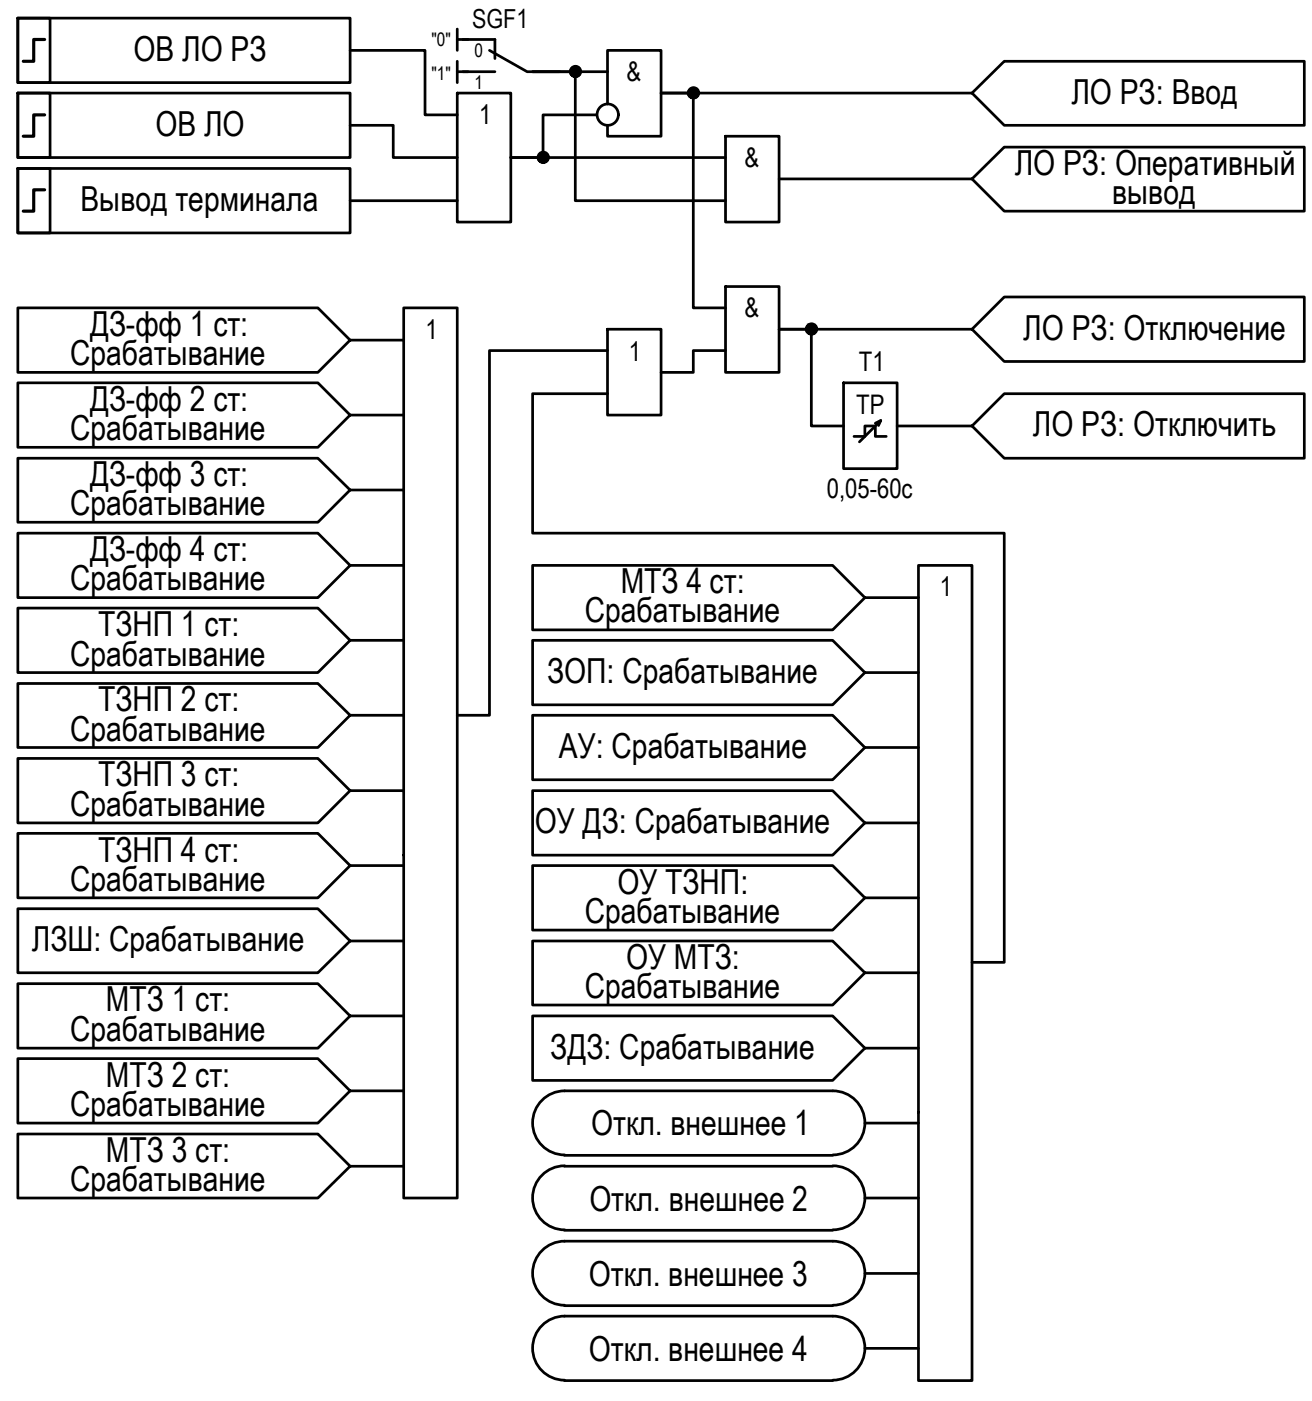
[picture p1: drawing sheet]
<svg xmlns="http://www.w3.org/2000/svg" width="122mm" height="131mm" viewBox="0 0 122 131" stroke-linecap="round" stroke-linejoin="round" font-family="sans-serif">
<!-- layer: 0 -->
<g fill="none" stroke="#000" stroke-width=".25">
<path d="M1.7 1.7h31v6h-31zM1.7 1.7h3v6h-3zM1.7 8.7h3v6h-3zM1.7 8.7h31v6h-31zM1.7 15.7h3v6h-3zM1.7 15.7h31v6h-31zM32.7 11.7h4v3h5.9M32.7 4.7h6.9v6h3M32.7 18.7h9.9M42.6 8.7h5v12h-5zM42.6 2.7v2M42.6 5.7v2"/>
<path d="M42.6 3.7h1.1M42.6 6.7h1.1M55.6 10.7h-5v4h-3h20.1M56.7 6.7h-7h3.9v12h14.1M56.7 9.7v-5h4.9v8h-4.9v-1M67.7 12.7h5v8h-5zM72.7 16.7h17.9M90.6 8.7l3.1-3h27.9v6h-27.9zM90.6 16.7l3.1-3h27.9v6h-27.9zM90.6 8.7h-29h3.1v20h3M1.7 28.7h27.9l3.1 3-3.1 3h-27.9zM1.7 35.7h27.9l3.1 3-3.1 3h-27.9z"/>
<path d="M32.7 31.7h4.9M32.7 38.7h4.9M37.6 28.7h5v83h-5zM56.7 30.7h4.9v8h-4.9zM56.7 36.7h-7v13h44v40h-3.1M56.7 32.7h-11.1v34h-3M67.7 26.7h5v8h-5zM67.7 32.7h-3v2h-3.1M78.7 35.7h5v8h-5zM81.6 39.5l.5-.3-.2 .5M82.1 39.2l-2 2M83.7 39.7h6.9l3.1-3h27.9v6h-27.9l-3.1-3"/>
<path d="M90.6 30.7l3.1-3h27.9v6h-27.9zM90.6 30.7h-17.9h3v9h3M1.7 42.7h27.9l3.1 3-3.1 3h-27.9zM1.7 49.7h27.9l3.1 3-3.1 3h-27.9zM1.7 56.7h27.9l3.1 3-3.1 3h-27.9zM32.7 45.7h4.9M32.7 52.7h4.9M32.7 59.7h4.9M49.7 59.7h28l3 3-3 3h-28zM79.6 40.7h1.1v-1h.9v1h1M80.7 55.7l-3 3h-28v-6h28l3 3h5M85.7 52.7h4.9v76h-4.9z"/>
<path d="M1.7 63.7h27.9l3.1 3-3.1 3h-27.9zM1.7 70.7h27.9l3.1 3-3.1 3h-27.9zM1.7 77.7h27.9l3.1 3-3.1 3h-27.9zM32.7 66.7h4.9M32.7 73.7h4.9M49.7 66.7h28l3 3-3 3h-28zM49.7 73.7h28l3 3-3 3h-28zM80.7 62.7h5M80.7 69.7h5M80.7 76.7h5M1.7 84.7h27.9l3.1 3-3.1 3h-27.9zM1.7 91.7h27.9l3.1 3-3.1 3h-27.9z"/>
<path d="M1.7 98.7h27.9l3.1 3-3.1 3h-27.9zM32.7 87.7h4.9M32.7 94.7h4.9M32.7 80.7h4.9M49.7 80.7h28l3 3-3 3h-28zM49.7 87.7h28l3 3-3 3h-28zM49.7 94.7h28l3 3-3 3h-28zM80.7 83.7h5M80.7 90.7h5M80.7 97.7h5M1.7 105.7h27.9l3.1 3-3.1 3h-27.9zM32.7 101.7h4.9"/>
<path d="M32.7 108.7h4.9M52.6 101.7h25.1M52.6 108.7h25.1M52.6 107.7h25.1M52.6 114.7h25.1M52.6 115.7h25.1M52.7 101.7a2.98 2.98 0 0 0-3 3 2.98 2.98 0 0 0 3 3M52.7 108.7a2.98 2.98 0 0 0-3 3 2.98 2.98 0 0 0 3 2.9M52.7 115.7a2.98 2.98 0 0 0-3 3 2.98 2.98 0 0 0 3 3M77.7 101.7a2.98 2.98 0 0 1 3 3 2.98 2.98 0 0 1-3 3M77.7 108.7a2.98 2.98 0 0 1 3 3 2.98 2.98 0 0 1-3 2.9M77.7 115.7a2.98 2.98 0 0 1 3 3 2.98 2.98 0 0 1-3 3"/>
<path d="M80.7 104.7h5M80.7 111.7h5M80.7 118.7h5M52.6 121.7h25.1M52.6 122.7h25.1M52.6 128.7h25.1M52.7 122.7a2.98 2.98 0 0 0-3 3 2.98 2.98 0 0 0 3 2.9M77.7 122.7a2.98 2.98 0 0 1 3 3 2.98 2.98 0 0 1-3 2.9M80.7 125.7h5"/>
<circle cx="50.7" cy="14.7" r=".49"/>
<circle cx="53.7" cy="6.7" r=".49"/>
<circle cx="56.7" cy="10.7" r=".99"/>
<circle cx="64.7" cy="8.7" r=".49"/>
<circle cx="75.7" cy="30.7" r=".49"/>
</g>
<g fill="#000" stroke="#000" stroke-width=".09">
<path d="M50.3 15h.7zM50.6 15.2h.2zM50.6 14.2h.1zM53.3 7h.7zM53.5 7.2h.3zM53.6 6.2h.1zM64.3 9.1h.7zM64.3 8.3h.7zM64.5 9.2h.3zM64.6 8.2h.1zM75.4 30.3h.6zM75.5 31.2h.2z"/>
<path d="M75.6 30.2h.1z"/>
<path d="M50.6 15.2h.1zM50.6 15.2h.1z"/>
<path d="M50.6 14.2h.2zM50.6 14.2h.2z"/>
<path d="M50.6 14.2h.2zM50.5 14.2h.3z"/>
<path d="M50.5 14.2h.4zM50.4 14.2h.5z"/>
<path d="M50.5 15.2h.3zM50.5 15.2h.3z"/>
<path d="M50.4 14.2l.5 .1zM50.4 14.3h.5z"/>
<path d="M50.4 15.2h.5zM50.4 15.2h.4z"/>
<path d="M50.4 14.3h.5zM50.4 14.3h.5z"/>
<path d="M50.4 15.1h.5zM50.4 15.1l.5 .1z"/>
<path d="M50.3 14.3h.7zM50.3 14.3h.7z"/>
<path d="M50.3 15.1h.6zM50.3 15.1h.6z"/>
<path d="M50.3 14.3h.7zM50.3 14.3h.7z"/>
<path d="M50.3 15.1h.7zM50.3 15.1h.6z"/>
<path d="M50.3 14.3l.7 .1zM50.3 14.3l.7 .1z"/>
<path d="M50.3 14.4h.8zM50.3 14.4h.8z"/>
<path d="M50.3 15h.7zM50.3 15l.7 .1z"/>
<path d="M50.2 14.4l.9 .1zM50.2 14.4l.9 .1z"/>
<path d="M50.2 15h.9zM50.2 15h.8zM50.3 15h.7z"/>
<path d="M50.2 14.5h.9zM50.2 14.5h.9z"/>
<path d="M50.2 14.5l.9 .1zM50.2 14.5l.9 .1z"/>
<path d="M50.2 14.6h1zM50.2 14.6h1z"/>
<path d="M50.2 14.9h.9zM50.2 14.9h.9z"/>
<path d="M50.2 14.9h.9zM50.2 14.9h.9z"/>
<path d="M50.2 14.9h.9zM50.2 14.9l.9 .1z"/>
<path d="M50.2 14.6h1zM50.2 14.6h1z"/>
<path d="M50.1 14.6l1.1 .1zM50.1 14.6l1.1 .1z"/>
<path d="M50.1 14.7h1.1zM50.1 14.7h1.1z"/>
<path d="M50.1 14.7l1.1 .1zM50.1 14.7l1.1 .1z"/>
<path d="M50.2 14.8l.9 .1 .1-.1zM50.2 14.8l.9 .1h-.9z"/>
<path d="M53.6 6.2h.2zM53.5 6.2h.3z"/>
<path d="M53.6 7.2h.1zM53.5 7.2h.2z"/>
<path d="M53.5 6.2h.3zM53.5 6.2h.3z"/>
<path d="M53.5 6.2l.4 .1zM53.5 6.2l.4 .1z"/>
<path d="M53.5 7.2h.3zM53.5 7.2h.3z"/>
<path d="M53.4 6.3h.5zM53.4 6.3h.5z"/>
<path d="M53.4 7.2h.5zM53.4 7.2h.4z"/>
<path d="M53.4 6.3h.5zM53.4 6.3h.5z"/>
<path d="M53.4 7.1h.5zM53.4 7.1l.5 .1z"/>
<path d="M53.4 6.3h.6zM53.3 6.3h.7z"/>
<path d="M53.4 7.1h.5zM53.4 7.1h.5z"/>
<path d="M53.3 6.3h.7zM53.3 6.3h.7z"/>
<path d="M53.3 7.1h.7zM53.3 7.1h.6z"/>
<path d="M53.3 6.3l.7 .1zM53.3 6.3l.7 .1z"/>
<path d="M53.3 6.4h.8zM53.2 6.4h.9z"/>
<path d="M53.3 7h.7zM53.3 7l.7 .1z"/>
<path d="M53.2 6.4l.9 .1zM53.2 6.4l.9 .1z"/>
<path d="M53.2 6.5h.9zM53.2 6.5h.9z"/>
<path d="M53.2 6.9l.9 .1zM53.2 6.9l.9 .1z"/>
<path d="M53.2 7h.9zM53.2 7h.8zM53.3 7h.7z"/>
<path d="M53.2 6.5l.9 .1zM53.2 6.5l.9 .1z"/>
<path d="M53.2 6.6h1zM53.2 6.6h1z"/>
<path d="M53.2 6.9h.9zM53.2 6.9h.9z"/>
<path d="M53.2 6.9h.9zM53.2 6.9h.9z"/>
<path d="M53.2 6.6h1zM53.2 6.6h1z"/>
<path d="M53.1 6.6l1.1 .1zM53.1 6.6l1.1 .1z"/>
<path d="M53.1 6.7h1.1zM53.1 6.7h1.1z"/>
<path d="M53.1 6.7l1.1 .1zM53.1 6.7l1.1 .1z"/>
<path d="M53.2 6.8l.9 .1 .1-.1zM53.2 6.8l.9 .1h-.9z"/>
<path d="M64.5 9.2h.2zM64.6 9.2h.1z"/>
<path d="M64.6 8.2h.2zM64.5 8.2h.3z"/>
<path d="M64.5 8.2h.3zM64.5 8.2h.3z"/>
<path d="M64.5 8.2l.4 .1zM64.5 8.2l.4 .1z"/>
<path d="M64.5 9.2h.3zM64.5 9.2h.3z"/>
<path d="M64.4 8.3h.5zM64.4 8.3h.5z"/>
<path d="M64.4 9.1h.5zM64.4 9.1l.4 .1z"/>
<path d="M64.4 8.3h.6zM64.4 8.3h.6z"/>
<path d="M64.4 9.1h.5zM64.4 9.1h.5z"/>
<path d="M64.4 8.3h.6zM64.4 8.3h.6zM64.3 8.3h.7z"/>
<path d="M64.4 9.1h.6zM64.4 9.1h.5z"/>
<path d="M64.3 8.3l.7 .1zM64.3 8.3l.7 .1z"/>
<path d="M64.3 9.1h.7zM64.3 9.1h.7z"/>
<path d="M64.3 8.4h.8zM64.3 8.4h.8z"/>
<path d="M64.3 9h.7zM64.3 9l.7 .1zM64.3 9.1h.7z"/>
<path d="M64.2 8.4l.9 .1zM64.2 8.4l.9 .1z"/>
<path d="M64.2 8.5h.9zM64.2 8.5h.9z"/>
<path d="M64.2 8.9l.9 .1zM64.2 8.9l.9 .1z"/>
<path d="M64.2 9h.9zM64.2 9h.8z"/>
<path d="M64.2 8.5h.9zM64.2 8.5h.9z"/>
<path d="M64.2 8.5l.9 .1zM64.2 8.5l.9 .1z"/>
<path d="M64.1 8.6h1.1zM64.1 8.6h1.1z"/>
<path d="M64.1 8.8h1zM64.1 8.8h1z"/>
<path d="M64.2 8.8l.9 .1zM64.2 8.8l.9 .1z"/>
<path d="M64.2 8.9h.9zM64.2 8.9h.9z"/>
<path d="M64.1 8.6l1.1 .1zM64.1 8.6l1.1 .1z"/>
<path d="M64.1 8.7l1.1 .1v-.1zM64.1 8.7l1.1 .1h-1.1z"/>
<path d="M64.1 8.8h1.1zM64.1 8.8h1z"/>
<path d="M75.5 31.2h.2zM75.6 31.2h.1z"/>
<path d="M75.6 30.2h.1zM75.6 30.2h.1z"/>
<path d="M75.5 30.2h.3zM75.5 30.2h.3z"/>
<path d="M75.5 30.2h.4zM75.5 30.2h.4z"/>
<path d="M75.5 31.2h.3zM75.5 31.2h.2z"/>
<path d="M75.5 30.2l.4 .1zM75.5 30.2l.4 .1z"/>
<path d="M75.4 30.3h.6zM75.4 30.3h.6zM75.3 30.3h.7z"/>
<path d="M75.4 31.1l.5 .1zM75.4 31.1l.5 .1z"/>
<path d="M75.5 31.2h.4zM75.5 31.2h.3z"/>
<path d="M75.3 30.3h.7zM75.3 30.3h.7z"/>
<path d="M75.3 31.1h.7zM75.3 31.1h.7z"/>
<path d="M75.4 31.1h.6zM75.4 31.1h.5z"/>
<path d="M75.3 30.3l.7 .1zM75.3 30.3l.7 .1z"/>
<path d="M75.3 31h.7zM75.3 31l.7 .1z"/>
<path d="M75.2 30.4h.9zM75.2 30.4h.9z"/>
<path d="M75.2 31h.8zM75.2 31h.9z"/>
<path d="M75.2 31h.8zM75.2 31h.8z"/>
<path d="M75.2 30.4l.9 .1zM75.2 30.4l.9 .1z"/>
<path d="M75.2 30.5h.9zM75.2 30.5h.9z"/>
<path d="M75.2 30.9l.9 .1zM75.2 30.9l.9 .1z"/>
<path d="M75.2 30.5l.9 .1zM75.2 30.6h.9z"/>
<path d="M75.2 30.6h.9zM75.2 30.6h.9z"/>
<path d="M75.2 30.6h.9zM75.2 30.6h.9z"/>
<path d="M75.2 30.6l.9 .1zM75.2 30.6l.9 .1z"/>
<path d="M75.2 30.7h.9zM75.2 30.7h.9z"/>
<path d="M75.2 30.7l.9 .1zM75.2 30.7l.9 .1z"/>
<path d="M75.2 30.8h.9zM75.2 30.8h.9z"/>
<path d="M75.2 30.8l.9 .1v-.1zM75.2 30.8l.9 .1h-.9z"/>
<path d="M75.2 30.9h.9zM75.2 30.9h.9z"/>
</g>
<path d="M4.2 3.7h-1.1v2h-.9M4.2 10.7h-1.1v2h-.9M4.2 17.7h-1.1v2h-.9" fill="none" stroke="#000" stroke-width=".3"/>
<path d="M43.1 3.7h3.1v1.8M43.1 6.7h3.1M45.6 4.7l3.6 2h3" fill="none" stroke="#000" stroke-width=".25"/>
<g font-size="3.2">
<text x="12.5" y="5.7">ОВ ЛО РЗ</text>
<text x="99.9" y="9.6">ЛО РЗ: Ввод</text>
<text x="14.5" y="12.7">ОВ ЛО</text>
<text x="94.6" y="16.3">ЛО РЗ: Оперативный</text>
<text x="7.5" y="19.6">Вывод терминала</text>
<text x="103.7" y="19">вывод</text>
<text x="6.5" y="34">Срабатывание</text>
<text x="8.4" y="31.3">ДЗ-фф 1 ст:</text>
<text x="95.4" y="31.7">ЛО РЗ: Отключение</text>
<text x="6.5" y="41.1">Срабатывание</text>
<text x="8.4" y="38.3">ДЗ-фф 2 ст:</text>
<text x="96.3" y="40.7">ЛО РЗ: Отключить</text>
<text x="8.4" y="45.3">ДЗ-фф 3 ст:</text>
<text x="6.5" y="48">Срабатывание</text>
<text x="8.4" y="52.3">ДЗ-фф 4 ст:</text>
<text x="6.5" y="55">Срабатывание</text>
<text x="9.2" y="59.3">ТЗНП 1 ст:</text>
<text x="54.5" y="58">Срабатывание</text>
<text x="57.9" y="55.3">МТЗ 4 ст:</text>
<text x="6.5" y="62.1">Срабатывание</text>
<text x="51" y="63.7">ЗОП: Срабатывание</text>
<text x="6.5" y="69">Срабатывание</text>
<text x="9.2" y="66.3">ТЗНП 2 ст:</text>
<text x="52.1" y="70.7">АУ: Срабатывание</text>
<text x="6.5" y="76">Срабатывание</text>
<text x="9.2" y="73.3">ТЗНП 3 ст:</text>
<text x="49.9" y="77.7">ОУ ДЗ: Срабатывание</text>
<text x="6.5" y="83.1">Срабатывание</text>
<text x="9.2" y="80.3">ТЗНП 4 ст:</text>
<text x="57.6" y="83.3">ОУ ТЗНП:</text>
<text x="3" y="88.7">ЛЗШ: Срабатывание</text>
<text x="54.5" y="86">Срабатывание</text>
<text x="9.9" y="94.3">МТЗ 1 ст:</text>
<text x="54.5" y="93">Срабатывание</text>
<text x="58.4" y="90.3">ОУ МТЗ:</text>
<text x="6.5" y="97">Срабатывание</text>
<text x="9.9" y="101.3">МТЗ 2 ст:</text>
<text x="51.3" y="98.7">ЗДЗ: Срабатывание</text>
<text x="6.5" y="104">Срабатывание</text>
<text x="55.1" y="105.8">Откл. внешнее 1</text>
<text x="6.5" y="111">Срабатывание</text>
<text x="9.9" y="108.3">МТЗ 3 ст:</text>
<text x="55" y="112.9">Откл. внешнее 2</text>
<text x="54.9" y="119.8">Откл. внешнее 3</text>
<text x="54.9" y="126.8">Откл. внешнее 4</text>
</g>
<g font-size="2.5">
<text x="44.7" y="11.6">1</text>
<text x="58.4" y="7.6">&amp;</text>
<text x="69.4" y="15.6">&amp;</text>
<text x="69.4" y="29.6">&amp;</text>
<text x="39.7" y="31.6">1</text>
<text x="58.6" y="33.6">1</text>
<text x="80.1" y="34.6">T1</text>
<text x="79.9" y="38.6">TP</text>
<text x="77.1" y="46.4">0,05-60с</text>
<text x="87.6" y="55.6">1</text>
</g>
<text font-size="2.4" x="44" y="2.6">SGF1</text>
<g font-size="1.7">
<text x="40.2" y="4.3">&quot;0&quot;</text>
<text x="44.3" y="5.3">0</text>
<text x="40.2" y="7.4">&quot;1&quot;</text>
<text x="44.3" y="8.3">1</text>
</g>
</svg>
